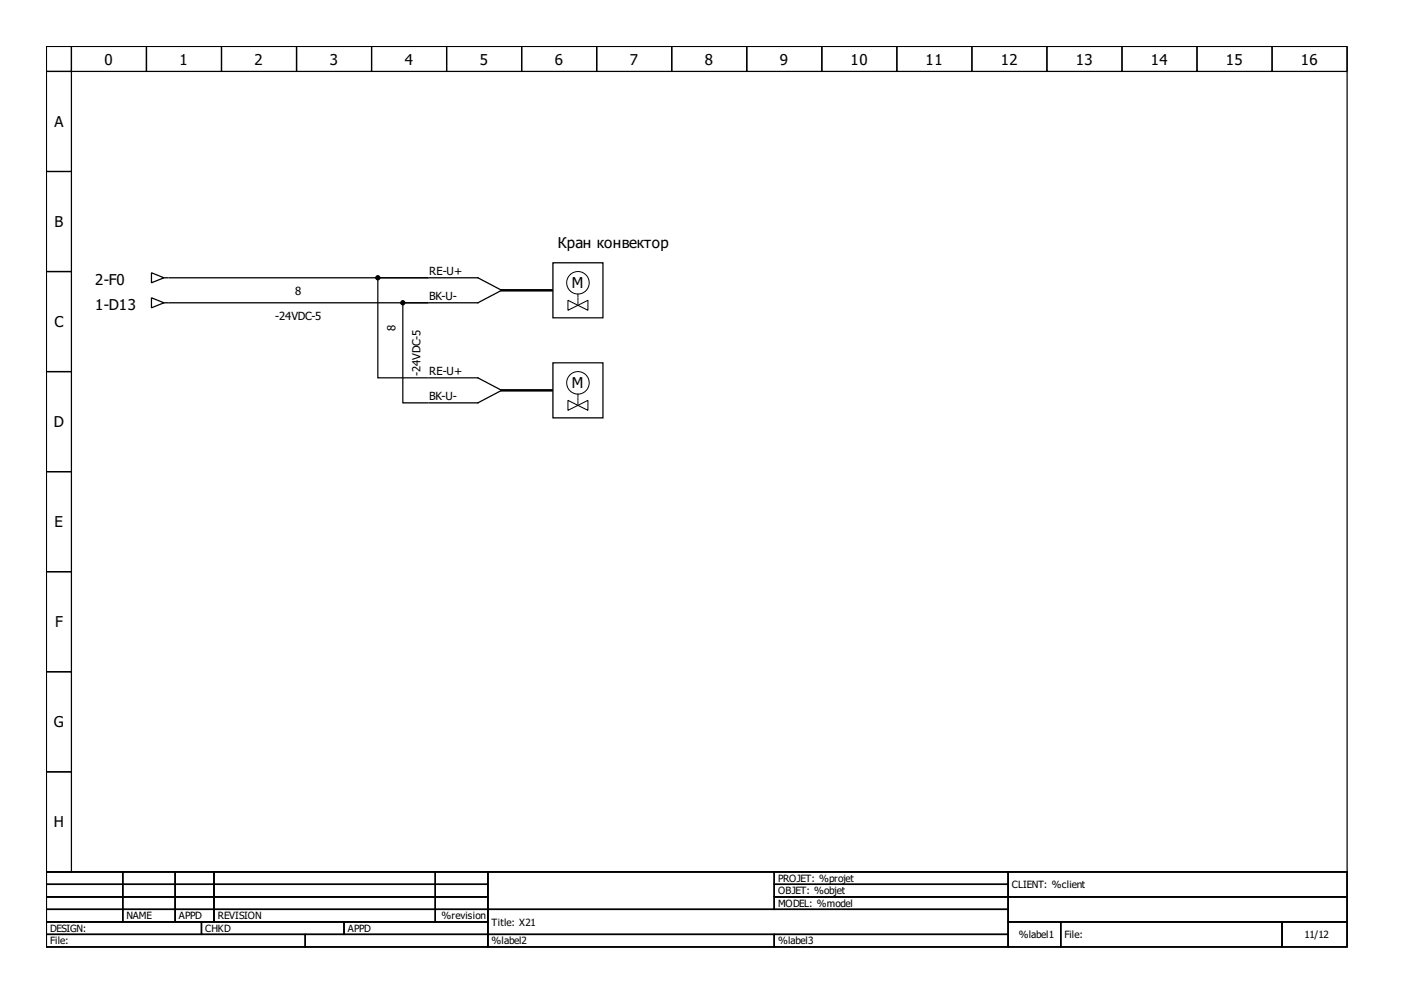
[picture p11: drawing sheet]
<svg xmlns="http://www.w3.org/2000/svg" width="297mm" height="210mm" viewBox="0 0 297 210" stroke-linecap="round" stroke-linejoin="round" font-family="sans-serif">
<g fill="none" stroke="#000" stroke-width=".26">
<path d="M9.8 9.8h274.4v174.1h-274.4zM9.8 9.8h5.3v5.3h-5.3zM9.8 15.1h5.3v21.1h-5.3zM15.1 9.8h15.8v5.3h-15.8zM30.9 9.8h15.8v5.3h-15.8zM46.7 9.8h15.9v5.3h-15.9zM62.6 9.8h15.8v5.3h-15.8zM78.4 9.8h15.8v5.3h-15.8zM94.2 9.8h15.9v5.3h-15.9zM110.1 9.8h15.8v5.3h-15.8zM125.9 9.8h15.8v5.3h-15.8zM141.7 9.8h15.8v5.3h-15.8z"/>
<path d="M157.5 9.8h15.9v5.3h-15.9zM173.4 9.8h15.8v5.3h-15.8zM189.2 9.8h15.8v5.3h-15.8zM205 9.8h15.9v5.3h-15.9zM220.9 9.8h15.8v5.3h-15.8zM236.7 9.8h15.8v5.3h-15.8zM252.5 9.8h15.9v5.3h-15.9zM268.4 9.8h15.8v5.3h-15.8zM9.8 36.2h5.3v21.1h-5.3zM9.8 57.3h5.3v21.1h-5.3zM32 57.5l2.6 1.1-2.6 1.1zM34.6 58.6h.8"/>
<path d="M35.6 58.6h54.7h-10.6v21.1h10.6M90.5 58.6h10.3l5 2.6-5 2.7h-10.3M116.6 55.4h10.6v11.6h-10.6zM9.8 78.4h5.3v21.1h-5.3zM32 62.8l2.6 1.1-2.6 1zM34.6 63.9h.8M35.6 63.9h54.7h-5.3v21.1h5.3M90.5 79.7h10.3l5 2.6-5 2.7h-10.3M116.6 76.5h10.6v11.7h-10.6zM9.8 99.5h5.3v21.1h-5.3zM9.8 120.6h5.3v21.1h-5.3zM9.8 141.7h5.3v21.1h-5.3z"/>
<path d="M9.8 162.8h5.3v21.1h-5.3zM9.8 183.9h274.4v15.9h-274.4zM9.8 183.9h16.1v2.7h-16.1zM9.8 186.6h16.1v2.6h-16.1zM9.8 189.2h16.1v2.6h-16.1zM9.8 191.8h16.1v2.7h-16.1zM9.8 194.5h32.7v2.6h-32.7zM9.8 197.1h54.6v2.7h-54.6zM25.9 183.9h11.1v2.7h-11.1zM25.9 186.6h11.1v2.6h-11.1zM25.9 189.2h11.1v2.6h-11.1zM25.9 191.8h11.1v2.7h-11.1z"/>
<path d="M37 183.9h8.1v2.7h-8.1zM37 186.6h8.1v2.6h-8.1zM37 189.2h8.1v2.6h-8.1zM37 191.8h8.1v2.7h-8.1zM42.5 194.5h30.1v2.6h-30.1zM45.1 183.9h46.7v2.7h-46.7zM45.1 186.6h46.7v2.6h-46.7zM45.1 189.2h46.7v2.6h-46.7zM45.1 191.8h46.7v2.7h-46.7zM64.4 197.1h38.5v2.7h-38.5zM72.6 194.5h30.3v2.6h-30.3zM91.8 183.9h11.1v2.7h-11.1z"/>
<path d="M91.8 186.6h11.1v2.6h-11.1zM91.8 189.2h11.1v2.6h-11.1zM91.8 191.8h11.1v2.7h-11.1zM102.9 183.9h60.4v7.9h-60.4zM102.9 191.8h109.8v5.3h-109.8zM102.9 197.1h60.4v2.7h-60.4zM163.3 183.9h49.4v2.7h-49.4zM163.3 186.6h49.4v2.6h-49.4zM163.3 189.2h49.4v2.6h-49.4zM163.3 197.1h49.4v2.7h-49.4zM212.7 183.9h71.5v5.3h-71.5zM212.7 189.2h71.5v5.3h-71.5z"/>
<path d="M212.7 194.5h11.1v5.3h-11.1zM223.8 194.5h46.7v5.3h-46.7zM270.5 194.5h13.7v5.3h-13.7z"/>
</g>
<g fill="none" stroke="#000" stroke-width=".21">
<path d="M119.8 63.4v2.1l4.2-2.1v2.1zM119.8 84.5v2.1l4.2-2.1v2.1z"/>
<circle cx="121.9" cy="59.7" r="2.37"/>
<circle cx="121.9" cy="80.8" r="2.37"/>
</g>
<path d="M121.9 62v2.4M121.9 83.1v2.4" fill="none" stroke="#000" stroke-width=".21" stroke-dasharray=".5 .3"/>
<path d="M105.8 61.2h10.6M105.8 82.3h10.6" fill="none" stroke="#000" stroke-width=".53"/>
<g fill="#000" stroke="#000" stroke-width=".26">
<circle cx="79.7" cy="58.6" r=".4"/>
<circle cx="85" cy="63.9" r=".4"/>
</g>
<g font-size="3.2">
<text x="22.1" y="13.6">0</text>
<text x="37.9" y="13.6">1</text>
<text x="53.7" y="13.6">2</text>
<text x="69.6" y="13.6">3</text>
<text x="85.4" y="13.6">4</text>
<text x="101.2" y="13.6">5</text>
<text x="117" y="13.6">6</text>
<text x="132.9" y="13.6">7</text>
<text x="148.7" y="13.6">8</text>
<text x="164.5" y="13.6">9</text>
<text x="179.4" y="13.6">10</text>
<text x="195.3" y="13.6">11</text>
<text x="211.1" y="13.6">12</text>
<text x="226.9" y="13.6">13</text>
<text x="242.8" y="13.6">14</text>
<text x="258.6" y="13.6">15</text>
<text x="274.4" y="13.6">16</text>
<text x="11.5" y="26.8">A</text>
<text x="11.5" y="47.9">B</text>
<text x="117.7" y="52.3">Кран конвектор</text>
<text x="20.1" y="65.5">1-D13</text>
<text x="20.1" y="60.2">2-F0</text>
<text x="120.6" y="60.7">M</text>
<text x="11.5" y="69">C</text>
<text x="120.6" y="81.8">M</text>
<text x="11.4" y="90.1">D</text>
<text x="11.5" y="111.2">E</text>
<text x="11.6" y="132.3">F</text>
<text x="11.4" y="153.5">G</text>
<text x="11.4" y="174.6">H</text>
</g>
<g font-size="2.4">
<text x="90.5" y="58.1">RE-U+</text>
<text x="62.3" y="62.3">8</text>
<text x="90.5" y="63.4">BK-U-</text>
<text x="58.1" y="67.6">-24VDC-5</text>
<text x="83.4" y="69.8" transform="rotate(-90 83.4 69.8)">8</text>
<text x="88.7" y="79.3" transform="rotate(-90 88.7 79.3)">-24VDC-5</text>
<text x="90.5" y="79.2">RE-U+</text>
<text x="90.5" y="84.5">BK-U-</text>
</g>
<g font-size="2.1">
<text x="164.1" y="186">PROJET: %projet</text>
<text x="164.1" y="188.7">OBJET: %objet</text>
<text x="164.1" y="191.3">MODEL: %model</text>
<text x="213.5" y="187.4">CLIENT: %client</text>
<text x="10.6" y="196.6">DESIGN:</text>
<text x="26.7" y="194">NAME</text>
<text x="37.8" y="194">APPD</text>
<text x="43.3" y="196.6">CHKD</text>
<text x="45.9" y="194">REVISION</text>
<text x="73.4" y="196.6">APPD</text>
<text x="93.2" y="194">%revision</text>
<text x="103.7" y="195.3">Title: X21</text>
<text x="214.9" y="197.9">%label1</text>
<text x="224.6" y="197.9">File:</text>
<text x="275.2" y="197.9">11/12</text>
<text x="10.6" y="199.2">File:</text>
<text x="103.7" y="199.2">%label2</text>
<text x="164.1" y="199.2">%label3</text>
</g>
</svg>
